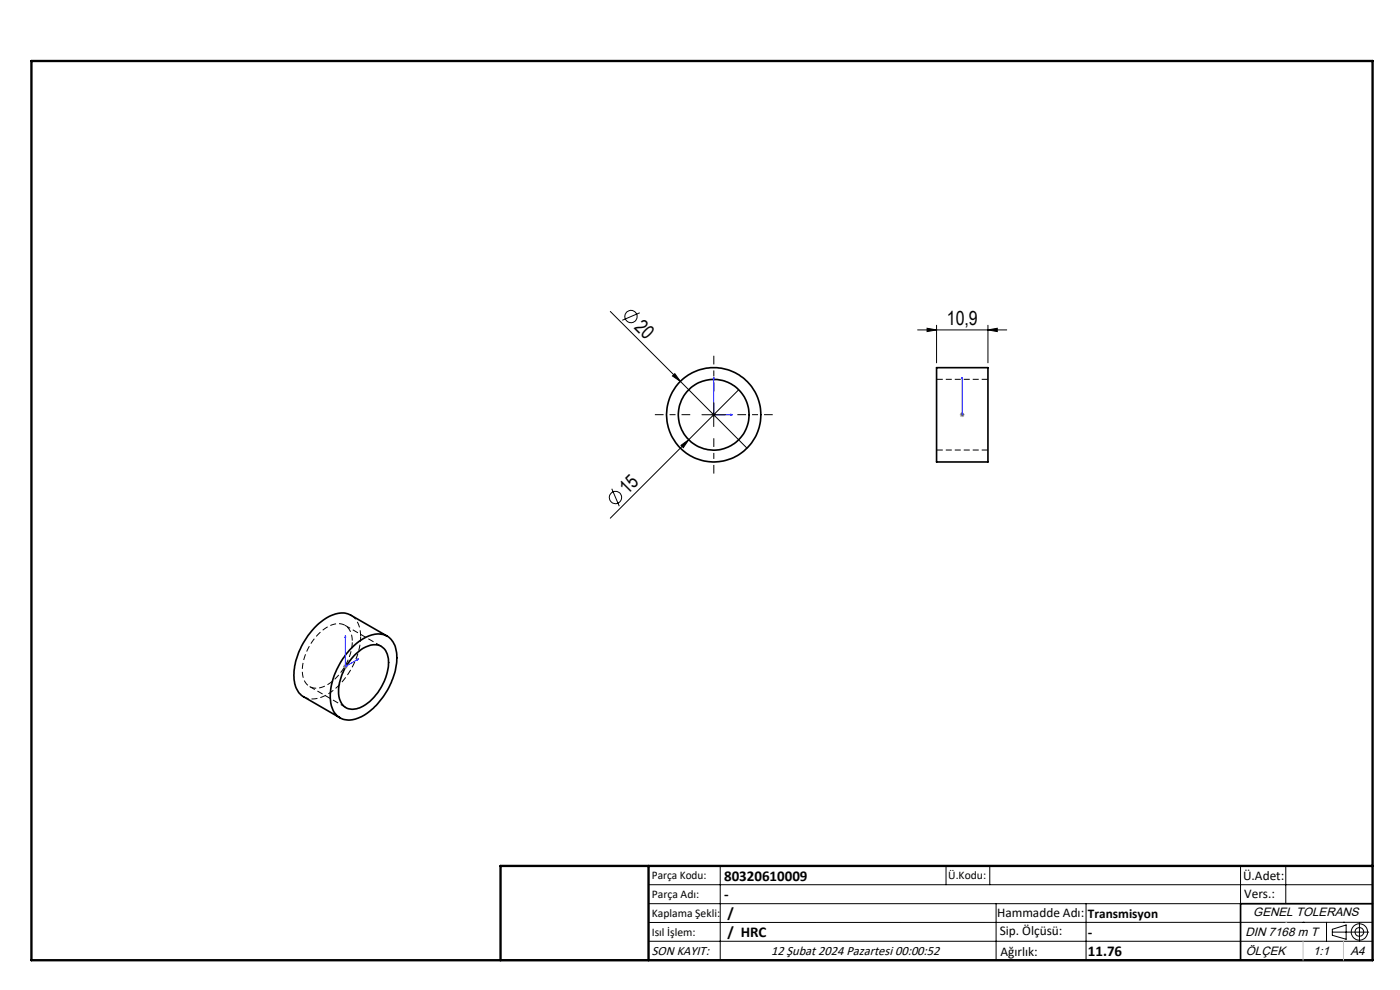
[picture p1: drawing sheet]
<svg xmlns="http://www.w3.org/2000/svg" width="297mm" height="210mm" viewBox="0 0 297 210" stroke-linecap="round" stroke-linejoin="round" font-family="sans-serif">
<g fill="none" stroke="#000" stroke-width=".35">
<path d="M198.7 78h10.9v20h-10.9zM74.2 137.9a8.2 8.2 0 0 1 6.7-3.4 4.2 4.2 0 0 1 3.3 4.3 15.1 15.1 0 0 1-7.9 13.4 4 4 0 0 1-5.7-1.6 11.4 11.4 0 0 1 1.5-9.8zM75.4 138.8a5.2 5.2 0 0 1 5.2-1.8 4 4 0 0 1 1.8 4.2 11.1 11.1 0 0 1-6.4 9 2.95 2.95 0 0 1-4.1-2.7 11.3 11.3 0 0 1 3.5-8.7zM82.1 134.9l-7.7-4.4a5.5 5.5 0 0 0-5.8 1 15.3 15.3 0 0 0-6.2 12.8l.4 1.6a3.6 3.6 0 0 0 1.6 1.9l7.7 4.5M291.2 191.7h-28v12M106.2 203.7h185"/>
<circle cx="151.4" cy="88" r="10"/>
<circle cx="151.4" cy="88" r="7.5"/>
</g>
<path d="M198.7 95.5h10.9M209.6 80.5h-10.9M76.5 135.1a5 5 0 0 0-2.1-4.6" fill="none" stroke="#000" stroke-width=".21" stroke-dasharray="1.3 .6" stroke-dashoffset="-.1" stroke-linecap="butt"/>
<path d="M64.4 147.8a5.5 5.5 0 0 0 5.8-1 15.8 15.8 0 0 0 6.3-11.7" fill="none" stroke="#000" stroke-width=".21" stroke-dasharray="1.3 .6" stroke-dashoffset=".2" stroke-linecap="butt"/>
<path d="M74.7 136.1a3.2 3.2 0 0 0-2.9-3.8 8.5 8.5 0 0 0-6.4 5.1 7.9 7.9 0 0 0-.6 7.4 3.2 3.2 0 0 0 4.6 .5 11.7 11.7 0 0 0 5.3-9.2" fill="none" stroke="#000" stroke-width=".21" stroke-dasharray="1.3 .6" stroke-dashoffset="-.2" stroke-linecap="butt"/>
<path d="M80.9 137.1l-7.7-4.5M65.7 145.6l7.7 4.5" fill="none" stroke="#000" stroke-width=".21" stroke-dasharray="1.3 .6" stroke-linecap="butt"/>
<g fill="none" stroke="#000" stroke-width=".21">
<path d="M129.5 66.1l14.9 14.8M135.7 66.3l-3.7 1.6M142.7 79.8l.5-.5 1.2 1.6zM194.7 70h18.9M196.7 69.6l2 .4-2 .3zM198.7 69v8M209.6 70l2-.4v.7zM209.6 69v8M144.4 80.9l14.1 14.2M144.5 94.5l1.6-1.2-1.1 1.7zM148.9 88h5M151.4 85.5v5"/>
<path d="M156.7 82.7l-27.2 27.2M129.8 103.7l1.6 3.7M137.6 187.7h153.6M137.6 191.7h153.6M137.6 199.7h153.6M152.8 183.7v20M200.7 183.7v4M210 183.7v4M211.3 191.7v12M230.4 191.7v12M263.2 183.7v20M272.8 183.7v8"/>
<path d="M276.4 195.6h.1M281.4 195.6v4.1M282.6 197.7h7.8M282.6 197.1l3-.9v3l-3-.8zM285 195.6h.1M288.4 195.8v3.8M291.2 195.6l-153.6 .1"/>
<circle cx="133.9" cy="67.2" r="1.31"/>
<circle cx="130.6" cy="105.5" r="1.32"/>
<circle cx="288.4" cy="197.7" r="1.74"/>
<circle cx="288.4" cy="197.7" r=".93"/>
</g>
<path d="M151.4 80l.1 .4h-.2zM151.4 80v8h4M155 87.9l.4 .1-.4 .1zM204.1 87.9v.2zM204.1 80v.4v-.4M204.1 88h.1M204.1 80v8M73.3 134.9v.2l-.1 .1zM73.3 134.9v6.5l2.8-1.6M75.8 139.8h.3l-.3 .2z" fill="none" stroke="#00f" stroke-width=".21"/>
<path d="M150.9 88h1M151.1 87.6l.7 .7M151.4 87.5v1M151.8 87.6l-.7 .7M203.6 88h1M203.8 87.6l.7 .7M204.1 87.5v1M204.5 87.6l-.7 .7M72.8 141.4h1M72.9 141l.7 .7M73.3 140.9v1M73.6 141l-.7 .7" fill="none" stroke="#808080" stroke-width=".21"/>
<path d="M146.4 88h-7.5M151.4 83v-7.5M151.4 93v7.5M156.4 88h7.5" fill="none" stroke="#000" stroke-width=".21" stroke-dasharray="15.2 1.3 1.3 1.3" stroke-dashoffset="13.4" stroke-linecap="butt"/>
<path d="M6.7 12.9h284.5v190.8h-284.5zM137.6 183.7v20M291.2 183.7h-185v20" fill="none" stroke="#000" stroke-width=".5"/>
<path d="M272.8 195.6h.1M276.4 199.7v4M285 199.7v4" fill="none" stroke="#c0c0c0" stroke-width=".21"/>
<g fill="#00f">
<path d="M155 87.9l.4 .1-.4 .1zM151.4 80l.1 .4h-.2z"/>
<path d="M75.8 139.8h.3l-.3 .2zM73.3 134.9v.2l-.1 .1z"/>
<path d="M204.1 87.9v.2zM204.1 80v.4z"/>
</g>
<g fill="#000">
<path d="M142.7 79.8l.5-.5 1.2 1.6zM144.5 94.5l1.6-1.2-1.1 1.7z"/>
<path d="M209.6 70l2-.4v.7zM196.7 69.6l2 .4-2 .3z"/>
</g>
<g font-size="4.1">
<text x="134.4" y="69.6" transform="rotate(45 134.4 69.6)">20</text>
<text x="200.9" y="69">10,9</text>
<text x="133.1" y="105" transform="rotate(-45 133.1 105)">15</text>
</g>
<g font-size="3.2">
<text x="153.6" y="190.8">-</text>
<text x="153.6" y="186.8">80320610009</text>
<text x="154.3" y="194.8">/</text>
<text x="154.3" y="198.8">/ HRC</text>
<text x="230.8" y="198.7">-</text>
<text x="230.8" y="202.8">11.76</text>
</g>
<g font-size="2.8">
<text x="263.7" y="186.7">Ü.Adet:</text>
<text x="263.9" y="190.5">Vers.:</text>
<text x="211.5" y="194.5">Hammadde Adı:</text>
<text x="230.8" y="194.7">Transmisyon</text>
<text x="138.3" y="202.6">SON KAYIT:</text>
<text x="163.6" y="202.6">12 Şubat 2024 Pazartesi 00:00:52</text>
<text x="212.1" y="198.4">Sip. Ölçüsü:</text>
<text x="212.2" y="202.7">Ağırlık:</text>
</g>
<g font-size="2.6">
<text x="265.9" y="194.4">GENEL TOLERANS</text>
<text x="264.2" y="198.5">DIN 7168 m T</text>
<text x="264.3" y="202.6">ÖLÇEK</text>
<text x="278.5" y="202.6">1:1</text>
<text x="286.5" y="202.6">A4</text>
</g>
<g font-size="2.5">
<text x="138.3" y="186.4">Parça Kodu:</text>
<text x="138.3" y="190.5">Parça Adı:</text>
<text x="201.2" y="186.5">Ü.Kodu:</text>
<text x="138.3" y="194.5">Kaplama Şekli:</text>
<text x="138.3" y="198.6">Isıl İşlem:</text>
</g>
</svg>
